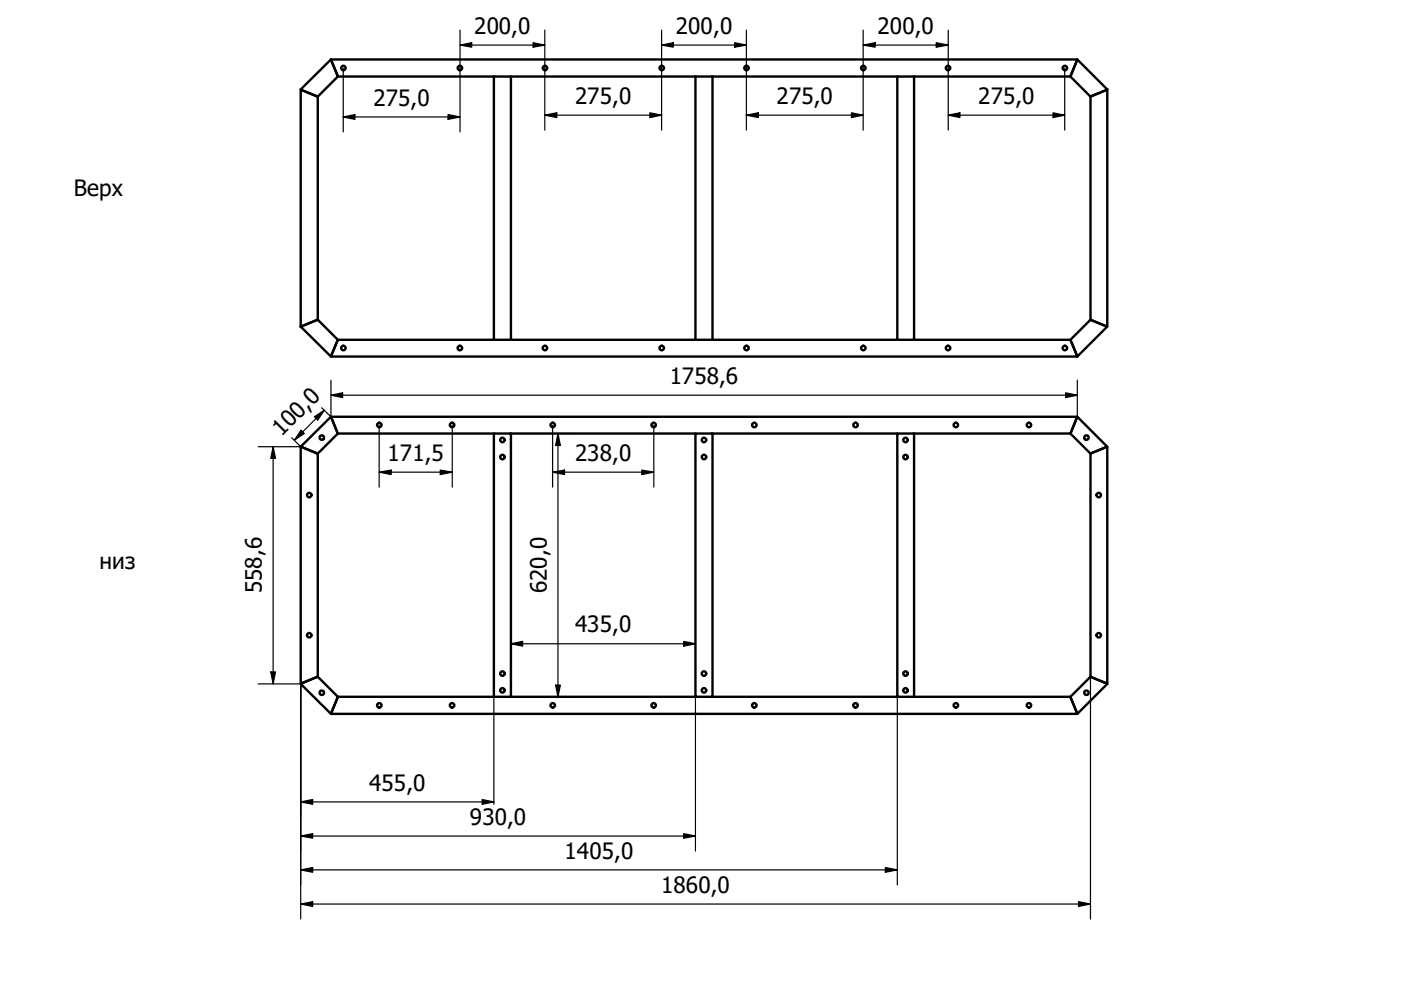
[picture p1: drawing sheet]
<svg xmlns="http://www.w3.org/2000/svg" width="297mm" height="210mm" viewBox="0 0 297 210" stroke-linecap="round" stroke-linejoin="round" font-family="sans-serif">
<!-- layer: Visible (ISO) -->
<g fill="none" stroke="#000" stroke-width=".51">
<path d="M63.9 19.1l-.1-.1v50.3M63.9 19.1l3.3 1.3M71.6 16v.2h33.1M71.6 16l-1.4-3.4h158.2l-1.4 3.4M71.6 16v.2l-4.2 4.3-.2-.1M71.6 16l-1.4-3.4-6.4 6.4 .1 .1M108.3 16.2h39.1M151.1 16.2h39.1M227 16l-.1 .2h-33.1M227 16l-.1 .2 4.3 4.3 .1-.1M227 16l1.4-3.4 6.4 6.4M234.8 19v50.3l-.2-.1"/>
<path d="M234.8 19l-3.5 1.4M67.2 20.4l.2 .1v47.3l-.2 .1M231.3 20.4l-.1 .1v47.3l.1 .1M63.8 69.3l6.4 6.3 1.4-3.4M67.2 67.9l.2-.1 4.2 4.2v.2M67.2 67.9l-3.4 1.4M71.6 72.2l-1.4 3.4h158.2l-1.4-3.4M104.7 72h-33.1v.2M104.7 72v-55.8h3.6v55.8M104.7 72h89.1M147.4 72v-55.8h3.7v55.8M190.2 72v-55.8h3.6v55.8"/>
<path d="M193.8 72h33.1l.1 .2M231.3 67.9l-.1-.1-4.3 4.2 .1 .2M231.3 67.9l3.3 1.3M234.6 69.2l.2 .1-6.4 6.3-1.4-3.4M67.2 96.1l.2 .1v47.3h-.2M67.2 96.1l-3.4-1.4v50.3l3.4-1.5M70.2 88.5v-.1h158.2l-.1 .1M70.2 88.5v-.1l-6.4 6.3 3.4 1.4M70.2 88.5l1.4 3.3M71.6 91.8v.1l-4.2 4.3-.2-.1M71.6 91.8v.1h33.1M104.7 91.9h3.6v55.8h-3.6z"/>
<path d="M108.3 91.9h39.1M147.4 91.9h3.7v55.8h-3.7zM151.1 91.9h39.1M190.2 91.9h3.6v55.8h-3.6zM227 91.8l-.1 .1h-33.1M227 91.8l-.1 .1 4.3 4.3 .1-.1M228.3 88.5l.1-.1 6.4 6.3-3.5 1.4M228.3 88.5l-1.3 3.3M231.3 96.1l-.1 .1v47.3h.1M231.3 96.1l3.5-1.4v50.3l-3.5-1.5M67.2 143.5h.2l4.2 4.2v.2M67.2 143.5l-3.4 1.5 6.4 6.4v-.2"/>
<path d="M70.2 151.2v.2h158.2l-.1-.2M71.6 147.9l-1.4 3.3M104.7 147.7h-33.1v.2M108.3 147.7h39.1M151.1 147.7h39.1M193.8 147.7h33.1l.1 .2M227 147.9l1.3 3.3M231.3 143.5h-.1l-4.3 4.2 .1 .2M231.3 143.5l3.5 1.5-6.4 6.4-.1-.2"/>
<circle cx="72.8" cy="14.4" r=".48"/>
<circle cx="97.5" cy="14.4" r=".48"/>
<circle cx="115.5" cy="14.4" r=".48"/>
<circle cx="140.3" cy="14.4" r=".48"/>
<circle cx="158.3" cy="14.4" r=".48"/>
<circle cx="183" cy="14.4" r=".48"/>
<circle cx="201" cy="14.4" r=".48"/>
<circle cx="225.8" cy="14.4" r=".48"/>
<circle cx="72.8" cy="73.8" r=".48"/>
<circle cx="97.5" cy="73.8" r=".48"/>
<circle cx="115.5" cy="73.8" r=".48"/>
<circle cx="140.3" cy="73.8" r=".48"/>
<circle cx="158.3" cy="73.8" r=".48"/>
<circle cx="183" cy="73.8" r=".48"/>
<circle cx="201" cy="73.8" r=".48"/>
<circle cx="225.8" cy="73.8" r=".48"/>
<circle cx="68.2" cy="92.8" r=".48"/>
<circle cx="80.4" cy="90.1" r=".48"/>
<circle cx="95.9" cy="90.1" r=".48"/>
<circle cx="106.5" cy="96.9" r=".48"/>
<circle cx="106.5" cy="93.3" r=".48"/>
<circle cx="117.2" cy="90.1" r=".48"/>
<circle cx="138.6" cy="90.1" r=".48"/>
<circle cx="149.3" cy="93.3" r=".48"/>
<circle cx="149.3" cy="96.9" r=".48"/>
<circle cx="159.9" cy="90.1" r=".48"/>
<circle cx="181.4" cy="90.1" r=".48"/>
<circle cx="192" cy="96.9" r=".48"/>
<circle cx="192" cy="93.3" r=".48"/>
<circle cx="202.7" cy="90.1" r=".48"/>
<circle cx="218.2" cy="90.1" r=".48"/>
<circle cx="230.3" cy="92.8" r=".48"/>
<circle cx="65.6" cy="105" r=".48"/>
<circle cx="232.9" cy="105" r=".48"/>
<circle cx="65.6" cy="134.7" r=".48"/>
<circle cx="232.9" cy="134.7" r=".48"/>
<circle cx="68.2" cy="146.9" r=".48"/>
<circle cx="80.4" cy="149.5" r=".48"/>
<circle cx="95.9" cy="149.5" r=".48"/>
<circle cx="106.5" cy="142.8" r=".48"/>
<circle cx="106.5" cy="146.4" r=".48"/>
<circle cx="117.2" cy="149.5" r=".48"/>
<circle cx="138.6" cy="149.5" r=".48"/>
<circle cx="149.3" cy="146.4" r=".48"/>
<circle cx="149.3" cy="142.8" r=".48"/>
<circle cx="159.9" cy="149.5" r=".48"/>
<circle cx="181.4" cy="149.5" r=".48"/>
<circle cx="192" cy="142.8" r=".48"/>
<circle cx="192" cy="146.4" r=".48"/>
<circle cx="202.7" cy="149.5" r=".48"/>
<circle cx="218.2" cy="149.5" r=".48"/>
<circle cx="230.3" cy="146.9" r=".48"/>
</g>
<!-- layer: Dimension (ISO) -->
<g fill="none" stroke="#000" stroke-width=".25">
<path d="M72.8 14.4v13.6M97.5 9.6l2.5-.5v.9zM97.5 6.4v21.6M97.5 9.6h18M113 9.1l2.5 .5-2.5 .4zM115.5 6.4v21.2M140.3 9.6l2.4-.5v.9zM140.3 6.4v21.2M140.3 9.6h17.9M155.8 9.1l2.4 .5-2.4 .4zM158.2 6.4v21.2M183 9.6l2.5-.5v.9z"/>
<path d="M183 6.4v21.2M183 9.6h18M198.5 9.1l2.5 .5-2.5 .4zM201 6.4v21.2M225.7 14.4v13.2M72.8 24.8l2.4-.5v1zM72.8 24.8h24.7M95 24.3l2.5 .5-2.5 .5zM115.5 24.4l2.5-.5v1zM115.5 24.4h24.8M137.8 23.9l2.5 .5-2.5 .5zM158.2 24.4l2.6-.5v1z"/>
<path d="M158.2 24.4h24.8M180.5 23.9l2.5 .5-2.5 .5zM201 24.4l2.5-.5v1zM201 24.4h24.7M223.3 23.9l2.4 .5-2.4 .5zM57.9 94.7l.5 2.5h-1zM57.9 94.7v50.3M61.8 92.8l2 1.9h-9.1M63.8 91.2l.7 .7-2.1 1.4zM66.7 88.4l2.1-1.4-1.4 2.1zM68.8 87l-6.4 6.3M70.2 83.8l2.4-.5v1z"/>
<path d="M70.2 80.6v7.8l-2-1.9M70.2 83.8h158.2M80.4 90.1v13.2M93.3 99.7l2.6 .4-2.6 .5zM95.9 90.1v13.2M108.3 91.9h13.2M117.2 90.1v13.2M118.3 91.9l.5 2.6h-1zM118.3 91.9v55.8M136.1 99.7l2.5 .4-2.5 .5zM138.6 90.1v13.2M225.9 83.3l2.5 .5-2.5 .5z"/>
<path d="M228.4 80.6v7.8M80.4 100.1l2.5-.4v.9zM80.4 100.1h15.5M117.2 100.1l2.5-.4v.9zM117.2 100.1h21.4M108.3 136.5l2.5-.5v1zM108.3 136.5h39.1M145 136l2.4 .5-2.4 .5zM54.7 145h9.1v49.9M57.4 142.5h1l-.5 2.5zM104.7 147.7v22.8M108.3 147.7h13.2"/>
<path d="M117.8 145.3h1l-.5 2.4zM147.4 147.7v32.7M190.2 147.7v39.9M231.2 143.5v51.4M63.8 170l2.5-.5v1zM63.8 177.3l2.5-.5v.9zM63.8 170h40.9M63.8 177.3h83.6M102.2 169.5l2.5 .5-2.5 .5zM145 176.8l2.4 .5-2.4 .4zM63.8 184.4l2.5-.5v1zM63.8 191.7l2.5-.5v1z"/>
<path d="M63.8 184.4h126.4M63.8 191.7h167.4M187.7 183.9l2.5 .5-2.5 .5zM228.7 191.2l2.5 .5-2.5 .5z"/>
</g>
<g fill="#000">
<path d="M97.5 9.6l2.5-.5v.9zM113 9.1l2.5 .5-2.5 .4zM140.3 9.6l2.4-.5v.9zM155.8 9.1l2.4 .5-2.4 .4zM183 9.6l2.5-.5v.9zM198.5 9.1l2.5 .5-2.5 .4zM72.8 24.8l2.4-.5v1zM95 24.3l2.5 .5-2.5 .5zM115.5 24.4l2.5-.5v1zM137.8 23.9l2.5 .5-2.5 .5zM158.2 24.4l2.6-.5v1zM180.5 23.9l2.5 .5-2.5 .5z"/>
<path d="M201 24.4l2.5-.5v1zM223.3 23.9l2.4 .5-2.4 .5zM57.9 94.7l.5 2.5h-1zM63.8 91.2l.7 .7-2.1 1.4zM66.7 88.4l2.1-1.4-1.4 2.1zM70.2 83.8l2.4-.5v1zM80.4 100.1l2.5-.4v.9zM118.3 91.9l.5 2.6h-1zM117.2 100.1l2.5-.4v.9zM225.9 83.3l2.5 .5-2.5 .5zM93.3 99.7l2.6 .4-2.6 .5zM136.1 99.7l2.5 .4-2.5 .5z"/>
<path d="M108.3 136.5l2.5-.5v1zM145 136l2.4 .5-2.4 .5zM57.4 142.5h1l-.5 2.5zM117.8 145.3h1l-.5 2.4zM63.8 170l2.5-.5v1zM63.8 177.3l2.5-.5v.9zM102.2 169.5l2.5 .5-2.5 .5zM145 176.8l2.4 .5-2.4 .4zM63.8 184.4l2.5-.5v1zM63.8 191.7l2.5-.5v1zM187.7 183.9l2.5 .5-2.5 .5zM228.7 191.2l2.5 .5-2.5 .5z"/>
</g>
<g font-size="4.8">
<text x="100.5" y="7.1">200,0</text>
<text x="143.3" y="7.1">200,0</text>
<text x="186.1" y="7.1">200,0</text>
<text x="79.2" y="22.4">275,0</text>
<text x="121.9" y="22">275,0</text>
<text x="164.7" y="22">275,0</text>
<text x="207.4" y="22">275,0</text>
<text x="15.6" y="41.5">Верх</text>
<text x="142" y="81.4">1758,6</text>
<text x="59.7" y="92.7" transform="rotate(-45 59.7 92.7)">100,0</text>
<text x="82.2" y="97.8">171,5</text>
<text x="121.9" y="97.8">238,0</text>
<text x="21.1" y="120.6">низ</text>
<text x="55.5" y="125.8" transform="rotate(-90 55.5 125.8)">558,6</text>
<text x="116" y="125.8" transform="rotate(-90 116 125.8)">620,0</text>
<text x="121.9" y="134.1">435,0</text>
<text x="78.3" y="167.6">455,0</text>
<text x="99.6" y="174.9">930,0</text>
<text x="119.7" y="182.1">1405,0</text>
<text x="140.2" y="189.3">1860,0</text>
</g>
</svg>
